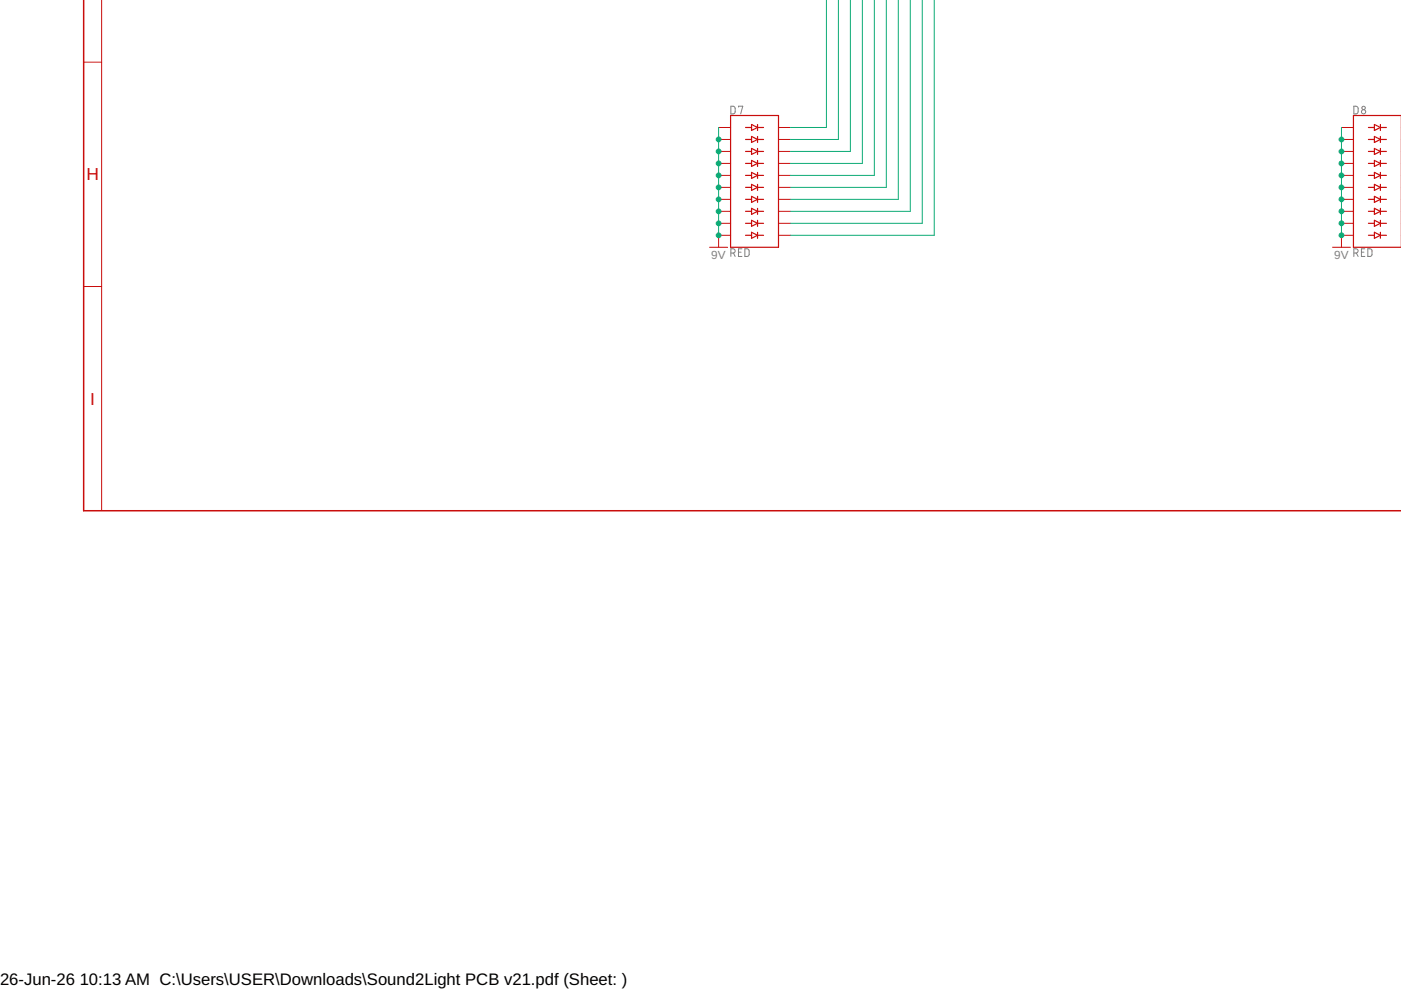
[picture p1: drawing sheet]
<svg xmlns="http://www.w3.org/2000/svg" width="297mm" height="210mm" viewBox="0 0 297 210" stroke-linecap="round" stroke-linejoin="round" font-family="sans-serif">
<g fill="none" stroke="#808080" stroke-width=".21">
<path d="M155 22.5l.6 .1 .2 .2 .1 .9-.3 .4-.6 .1zM156.6 22.7v-.2h.9l-.5 1.7M287 22.5l.7 .1 .2 .2 .1 .9-.3 .4-.7 .1zM155 53.7h.4a.46 .46 0 0 0 .5-.5 .46 .46 0 0 0-.5-.5h-.4v1.7M155.5 53.7l.4 .7M156.6 53.5h.5M157.3 52.7h-.7v1.7h.7M157.9 52.7l.7 .1 .2 .2v.9l-.2 .4-.7 .1zM287 53.7h.5a.46 .46 0 0 0 .5-.5 .46 .46 0 0 0-.5-.5h-.5v1.7M287.6 53.7l.4 .7M288.6 53.5h.6M289.4 52.7h-.8v1.7h.8"/>
<path d="M290 52.7l.6 .1 .3 .2v1.1l-.3 .2-.6 .1z"/>
<circle cx="289.1" cy="23.7" r=".46"/>
<circle cx="289.1" cy="22.9" r=".36"/>
</g>
<g fill="none" stroke="#c90d0c" stroke-width=".25">
<path d="M154.9 24.5h10.2v27.9h-10.2zM158.1 27h1.2M158.1 29.6h1.2M158.1 32.1h1.2M158.1 34.6h1.2M158.1 37.2h1.2M158.1 39.7h1.2M159.3 34l1.3 .6-1.3 .7zM159.3 26.4l1.3 .6-1.3 .7zM159.3 28.9l1.3 .7-1.3 .6zM159.3 31.5l1.3 .6-1.3 .6zM159.3 36.6l1.3 .6-1.3 .6z"/>
<path d="M159.3 39.1l1.3 .6-1.3 .7zM160.6 26.4v1.3M160.6 28.9v1.3M160.6 31.5v1.2M160.6 34v1.3M160.6 36.6v1.2M160.6 39.1v1.3M160.6 27h1.3M160.6 29.6h1.3M160.6 32.1h1.3M160.6 34.6h1.3M160.6 37.2h1.3"/>
<path d="M160.6 39.7h1.3M290.1 27h1.3M290.1 29.6h1.3M290.1 32.1h1.3M290.1 34.6h1.3M290.1 37.2h1.3M290.1 39.7h1.3M291.4 34l1.3 .6-1.3 .7zM291.4 26.4l1.3 .6-1.3 .7zM291.4 28.9l1.3 .7-1.3 .6zM291.4 31.5l1.3 .6-1.3 .6zM291.4 36.6l1.3 .6-1.3 .6z"/>
<path d="M291.4 39.1l1.3 .6-1.3 .7zM292.7 27h1.2M292.7 29.6h1.2M292.7 32.1h1.2M292.7 34.6h1.2M292.7 37.2h1.2M292.7 39.7h1.2M292.7 26.4v1.3M292.7 28.9v1.3M292.7 31.5v1.2M292.7 34v1.3M292.7 36.6v1.2"/>
<path d="M292.7 39.1v1.3M297.1 24.5h-10.1v27.9h10.1M158.1 49.9h1.2M158.1 47.3h1.2M158.1 42.3h1.2M158.1 44.8h1.2M159.3 41.6l1.3 .7-1.3 .6zM159.3 44.2l1.3 .6-1.3 .6zM159.3 46.7l1.3 .6-1.3 .7zM159.3 49.3l1.3 .6-1.3 .6zM160.6 41.6v1.3M160.6 44.2v1.2"/>
<path d="M160.6 46.7v1.3M160.6 49.3v1.2M160.6 49.9h1.3M160.6 47.3h1.3M160.6 42.3h1.3M160.6 44.8h1.3M290.1 49.9h1.3M290.1 47.3h1.3M290.1 42.3h1.3M290.1 44.8h1.3M291.4 41.6l1.3 .7-1.3 .6zM291.4 44.2l1.3 .6-1.3 .6z"/>
<path d="M291.4 46.7l1.3 .6-1.3 .7zM291.4 49.3l1.3 .6-1.3 .6zM292.7 49.9h1.2M292.7 47.3h1.2M292.7 42.3h1.2M292.7 44.8h1.2M292.7 41.6v1.3M292.7 44.2v1.2M292.7 46.7v1.3M292.7 49.3v1.2"/>
</g>
<g fill="none" stroke="#c90d0c" stroke-width=".21">
<path d="M21.5 -.1v108.4M17.7 13.2h3.8M152.4 27h2.5M152.4 29.6h2.5M152.4 32.1h2.5M152.4 34.6h2.5M152.4 37.2h2.5M152.4 39.7h2.5M165.1 27h2.5M165.1 29.6h2.5M165.1 32.1h2.5M165.1 34.6h2.5"/>
<path d="M165.1 37.2h2.5M165.1 39.7h2.5M284.4 27h2.6M284.4 29.6h2.6M284.4 32.1h2.6M284.4 34.6h2.6M284.4 37.2h2.6M284.4 39.7h2.6M150.5 52.4h3.8M152.4 42.3h2.5M152.4 44.8h2.5M152.4 47.3h2.5"/>
<path d="M154.9 49.9h-2.5v2.5M165.1 42.3h2.5M165.1 44.8h2.5M165.1 47.3h2.5M165.1 49.9h2.5M282.5 52.4h3.8M284.4 42.3h2.6M284.4 44.8h2.6M284.4 47.3h2.6M287 49.9h-2.6v2.5M17.7 60.7h3.8"/>
</g>
<path d="M17.7 -.1v108.4h279.4" fill="none" stroke="#c90d0c" stroke-width=".32"/>
<path d="M175.2 -.1v27.1h-7.6M177.8 -.1v29.7h-10.2M180.3 0v32.1h-12.7M182.8 0v34.6h-15.2M185.4 0v37.2h-17.8M187.9 0v39.7h-20.3M190.5 0v42.3h-22.9M193 0v44.8h-25.4M195.5 0v47.3h-27.9M198.1 0v49.9h-30.5M152.4 27v22.9M284.4 27v22.9" fill="none" stroke="#0dab76" stroke-width=".21"/>
<g fill="#0dab76" stroke="#0dab76" stroke-width=".21">
<circle cx="152.4" cy="47.3" r=".51"/>
<circle cx="152.4" cy="44.8" r=".51"/>
<circle cx="152.4" cy="42.3" r=".51"/>
<circle cx="152.4" cy="39.7" r=".51"/>
<circle cx="152.4" cy="37.2" r=".51"/>
<circle cx="152.4" cy="34.6" r=".51"/>
<circle cx="152.4" cy="32.1" r=".51"/>
<circle cx="152.4" cy="29.6" r=".51"/>
<circle cx="152.4" cy="49.9" r=".51"/>
<circle cx="284.4" cy="47.3" r=".51"/>
<circle cx="284.4" cy="44.8" r=".51"/>
<circle cx="284.4" cy="42.3" r=".51"/>
<circle cx="284.4" cy="39.7" r=".51"/>
<circle cx="284.4" cy="37.2" r=".51"/>
<circle cx="284.4" cy="34.6" r=".51"/>
<circle cx="284.4" cy="32.1" r=".51"/>
<circle cx="284.4" cy="29.6" r=".51"/>
<circle cx="284.4" cy="49.9" r=".51"/>
</g>
<g font-size="3.7" fill="#c90d0c">
<text x="18.3" y="38.3">H</text>
<text x="19.1" y="85.8">I</text>
</g>
<g font-size="3.5">
<text x="0" y="208.9">26-Jun-26</text>
<text x="16.9" y="208.9">10:13 AM C:\Users\USER\Downloads\Sound2Light PCB v21.pdf (Sheet: )</text>
</g>
<g font-size="2.5" fill="#808080">
<text x="150.8" y="55">9V</text>
<text x="282.9" y="55">9V</text>
</g>
</svg>
